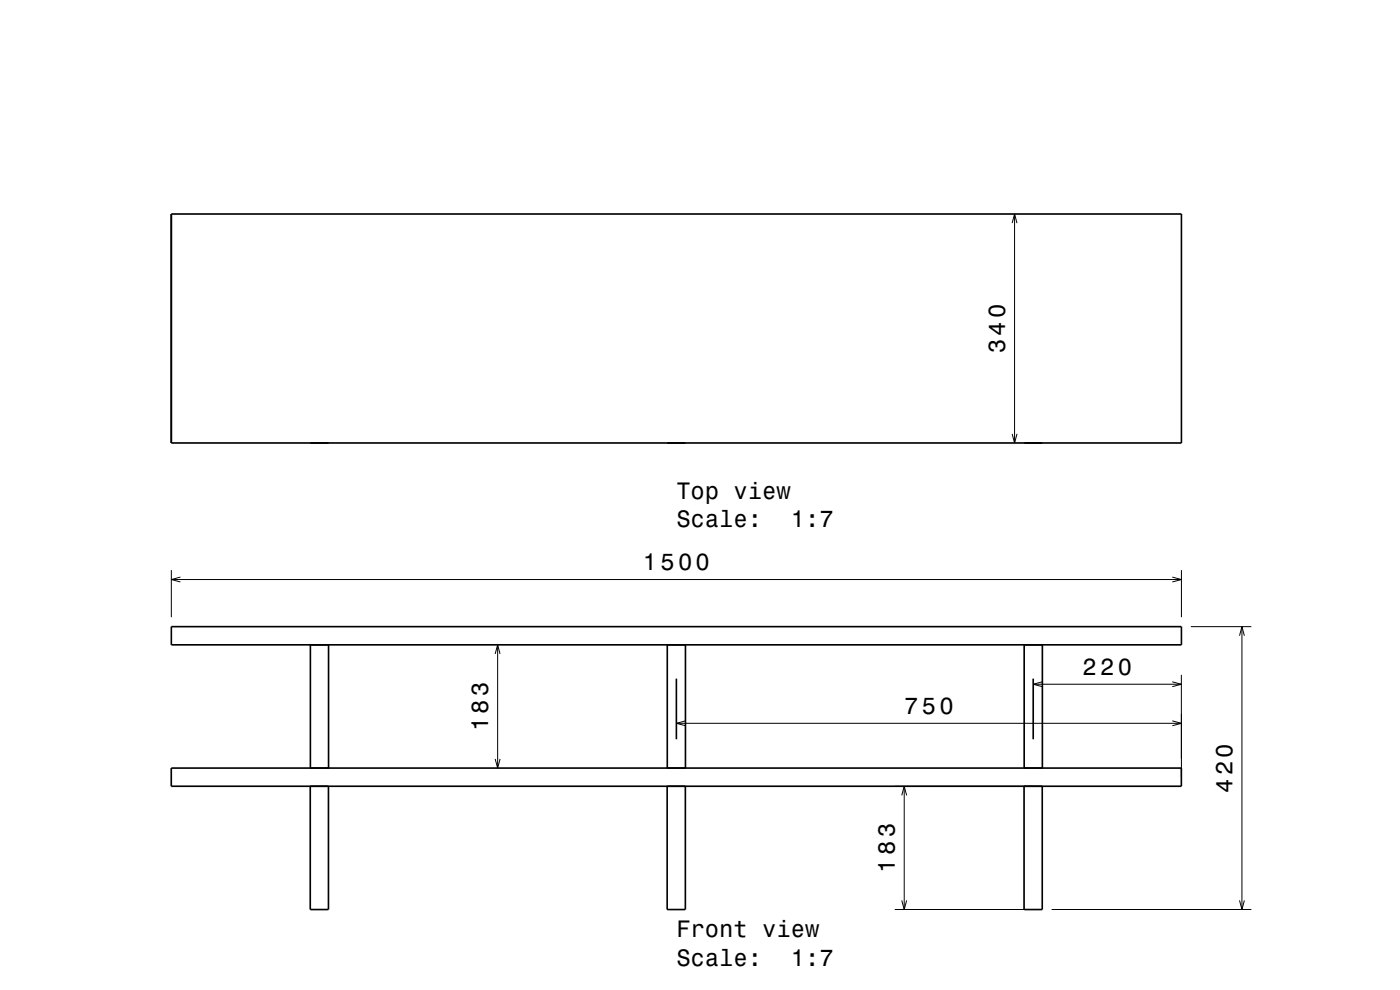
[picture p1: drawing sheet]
<svg xmlns="http://www.w3.org/2000/svg" width="297mm" height="210mm" viewBox="0 0 297 210" stroke-linecap="round" stroke-linejoin="round" font-family="sans-serif">
<g fill="none" stroke="#000" stroke-width=".21">
<path d="M214.7 47.3l.5-1.9 .5 1.9M215.2 45.4v48.6M214.7 92l.5 2 .5-2M36.3 120.9v10M36.3 122.9h214.3M38.3 122.4l-2 .5 2 .6M105.1 138.7l.5-1.9 .5 1.9M105.6 136.8v26.1M248.7 122.4l1.9 .5-1.9 .6M250.6 120.9v10M252.6 132.9h12.9M263 134.9l.5-2 .5 2"/>
<path d="M263.5 132.9v60M143.5 153.4h107.1M145.4 152.9l-1.9 .5 1.9 .5M219.2 145.1h31.4M221.1 144.6l-1.9 .5 1.9 .6M248.7 144.6l1.9 .5-1.9 .6M248.7 152.9l1.9 .5-1.9 .5M250.6 143.1v17.8M250.6 151.4v13.4M105.1 161l.5 1.9 .5-1.9M189.8 166.8h29.3M191.3 168.7l.5-1.9 .5 1.9"/>
<path d="M191.8 166.8v26.1M189.8 192.9h29.3M191.3 191l.5 1.9 .5-1.9M223.1 192.9h42.4M263 191l.5 1.9 .5-1.9"/>
</g>
<g fill="none" stroke="#000" stroke-width=".35">
<path d="M36.3 45.4h214.3v48.6h-214.3zM36.3 132.9h214.3v3.9h-214.3zM65.8 136.8v26.1M69.7 136.8v26.1M141.6 136.8v26.1M145.4 136.8v26.1M217.3 136.8v26.1M221.1 136.8v26.1M143.5 144v12.8M219.2 144v12.8M36.3 162.9h214.3v3.9h-214.3zM65.8 166.8v26.1h3.9v-26.1"/>
<path d="M141.5 166.8v26.1h3.9v-26.1M217.2 166.8v26.1h3.9v-26.1"/>
</g>
<g font-size="5">
<text x="213.2" y="74.9" transform="rotate(-90 213.2 74.9)">340</text>
<text x="143.5" y="105.8">Top view</text>
<text x="143.5" y="111.9">Scale:</text>
<text x="167.8" y="111.9">1:7</text>
<text x="136.4" y="120.9">1500</text>
<text x="229.7" y="143.1">220</text>
<text x="103.6" y="155.1" transform="rotate(-90 103.6 155.1)">183</text>
<text x="191.8" y="151.4">750</text>
<text x="261.5" y="168.2" transform="rotate(-90 261.5 168.2)">420</text>
<text x="189.8" y="185.1" transform="rotate(-90 189.8 185.1)">183</text>
<text x="143.5" y="198.8">Front view</text>
<text x="143.5" y="204.8">Scale:</text>
<text x="167.8" y="204.8">1:7</text>
</g>
</svg>
